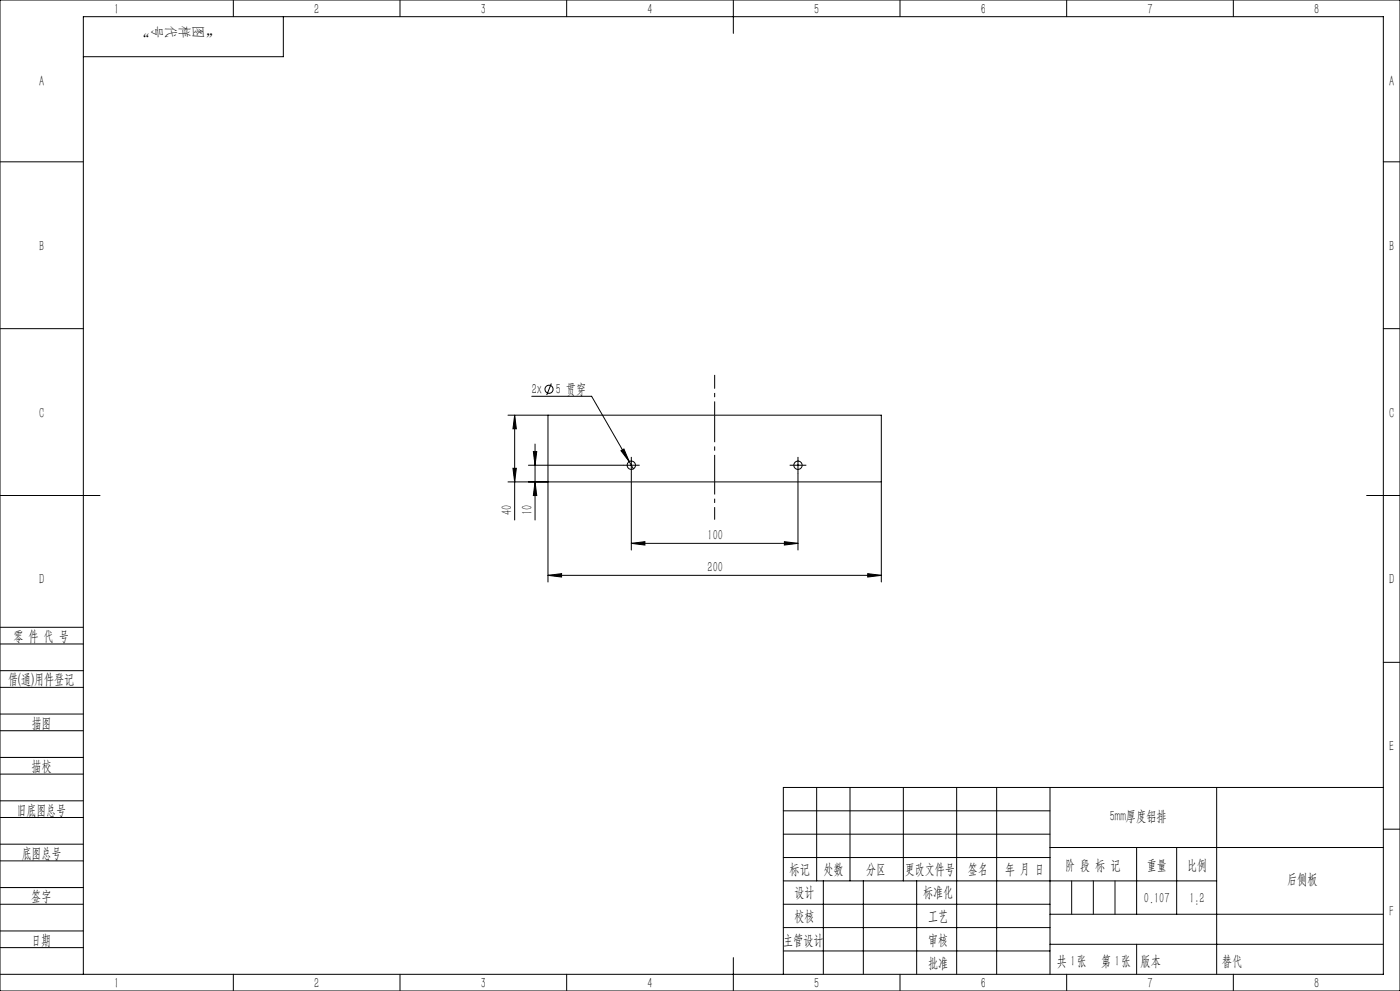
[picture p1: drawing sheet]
<svg xmlns="http://www.w3.org/2000/svg" width="420mm" height="297mm" viewBox="0 0 420 297" stroke-linecap="round" stroke-linejoin="round" font-family="sans-serif">
<g fill="none" stroke="#000" stroke-width=".3">
<path d="M0 0h420v297h-420zM70 0v5M85 5v12h-60M120 0v5M170 0v5M220 0v10M270 0v5M320 0v5M370 0v5M0 48.5h25M415 48.5h5M0 98.5h25"/>
<path d="M415 98.5h5M159.5 118.8h18l12.5 21.7M165.4 114.9l-1.4 3.5M152.4 124.4h112v50M154.4 124.4l.5 4.1h-1zM154.4 124.4v31.4M158.5 139.4h28.4M160 135.4h1l-.5 4zM160.5 133.1v22.7M164.4 124.4v50M186.3 135.1l.9-.5 1.6 3.7zM188.1 139.4h2.5"/>
<path d="M189.4 138.2v2.5M238.1 139.4h2.5M239.4 138.2v2.5M0 148.5h30M152.4 144.4h112M153.9 140.4h1l-.5 4zM160.5 144.4l.5 4.1h-1zM189.4 141.9v22.9M239.4 141.9v22.9M410 148.5h10M164.4 172.4l4.1-.5v1zM164.4 172.4h100"/>
<path d="M189.4 162.8l4.1-.5v1.1zM189.4 162.8h50M235.3 162.3l4.1 .5-4.1 .6zM260.3 171.9l4.1 .5-4.1 .5zM0 193h25M0 188h25M415 198.5h5M0 206h25M0 201h25M0 219h25M0 214h25M0 232h25"/>
<path d="M0 227h25M245 236v28M255 236v28M271 236v28M287 236v56M299 236v56M315 236v56M365 236v56M415 236h-180v56M0 245h25M0 240h25M0 258h25"/>
<path d="M0 253h25M235 257h80M235 243h80M235 250h80M315 254h100M341 254v20M353 254v20M415 248.5h5M0 271h25M0 266h25M0 279h25M235 271h80"/>
<path d="M235 264h130M235 278h80M247 264v28M259 264v28M275 264v28M315 274h100M0 284h25M0 292h415v-287h-390v287M70 292v5M120 292v5M170 292v5M220 287v10"/>
<path d="M235 285h80M270 292v5M315 283h100M320 292v5M370 292v5"/>
<circle cx="164.7" cy="116.7" r="1.21"/>
<circle cx="189.4" cy="139.4" r="1.25"/>
<circle cx="239.4" cy="139.4" r="1.25"/>
</g>
<path d="M188.1 139.4h-1.2M189.4 138.2v-1.3M190.6 139.4h1.3M238.1 139.4h-1.2M239.4 138.2v-1.3M240.6 139.4h1.3M189.4 140.7v1.2M239.4 140.7v1.2" fill="none" stroke="#000" stroke-width=".3" stroke-dasharray="30.5 1.3 1.3 1.3" stroke-linecap="butt"/>
<path d="M214.4 144.4v-20" fill="none" stroke="#000" stroke-width=".3" stroke-dasharray="30.5 1.3 1.3 1.3" stroke-dashoffset="22.4" stroke-linecap="butt"/>
<path d="M214.4 124.4v-12" fill="none" stroke="#000" stroke-width=".3" stroke-dasharray="30.5 1.3 1.3 1.3" stroke-dashoffset="26.4" stroke-linecap="butt"/>
<path d="M214.4 144.4v11.3" fill="none" stroke="#000" stroke-width=".3" stroke-dasharray="30.5 1.3 1.3 1.3" stroke-dashoffset="26.7" stroke-linecap="butt"/>
<path d="M321.5 264v10M328 264v10M334.5 264v10M341 283v9" fill="none" stroke="#0a0605" stroke-width=".3"/>
<g fill="#000">
<path d="M153.9 140.4h1l-.5 4zM154.4 124.4l.5 4.1h-1zM160.5 144.4l.5 4.1h-1zM160 135.4h1l-.5 4z"/>
<path d="M189.4 162.8l4.1-.5v1.1zM235.3 162.3l4.1 .5-4.1 .6zM186.3 135.1l2.5 3.2-1.6-3.7zM164.4 172.4l4.1-.5v1zM260.3 171.9l4.1 .5-4.1 .5z"/>
</g>
<g font-size="4.4">
<text x="34.2" y="4.2">1</text>
<text x="94.2" y="4.2">2</text>
<text x="144.2" y="4.2">3</text>
<text x="194.2" y="4.2">4</text>
<text x="244.2" y="4.2">5</text>
<text x="294.2" y="4.2">6</text>
<text x="344.2" y="4.2">7</text>
<text x="394.2" y="4.2">8</text>
<text x="11.7" y="25.9">A</text>
<text x="416.7" y="25.9">A</text>
<text x="11.7" y="75.1">B</text>
<text x="416.7" y="75.1">B</text>
<text x="159.5" y="118">2x</text>
<text x="166.7" y="118">5 贯穿</text>
<text x="11.7" y="125.1">C</text>
<text x="416.7" y="125.1">C</text>
<text x="153.5" y="154.3" transform="rotate(-90 153.5 154.3)">40</text>
<text x="159.6" y="154.3" transform="rotate(-90 159.6 154.3)">10</text>
<text x="212.3" y="162">100</text>
<text x="212.3" y="171.6">200</text>
<text x="11.7" y="175.1">D</text>
<text x="416.7" y="175.1">D</text>
<text x="4" y="192">零 件 代 号</text>
<text x="2.5" y="205.1">借(通)用件登记</text>
<text x="9.5" y="218.1">描图</text>
<text x="416.7" y="225.1">E</text>
<text x="9.5" y="231.1">描校</text>
<text x="5" y="244.2">旧底图总号</text>
<text x="332.9" y="246.2">5mm厚度铝排</text>
<text x="6.5" y="257.2">底图总号</text>
<text x="236.9" y="261.9">标记</text>
<text x="247.1" y="261.9">处数</text>
<text x="259.9" y="261.9">分区</text>
<text x="271.5" y="261.9">更改文件号</text>
<text x="290.4" y="261.9">签名</text>
<text x="301.5" y="261.9">年 月 日</text>
<text x="319.5" y="260.6">阶 段 标 记</text>
<text x="344" y="260.6">重量</text>
<text x="356.1" y="260.6">比例</text>
<text x="238.3" y="268.9">设计</text>
<text x="276.9" y="268.9">标准化</text>
<text x="386.1" y="264.8">后侧板</text>
<text x="9.4" y="270.1">签字</text>
<text x="343.2" y="270.7">0.107</text>
<text x="356.8" y="270.7">1:2</text>
<text x="416.8" y="274.4">F</text>
<text x="238.3" y="276.1">校核</text>
<text x="278.4" y="276">工艺</text>
<text x="9.4" y="283.2">日期</text>
<text x="234.9" y="283.3">主管设计</text>
<text x="278.4" y="283.3">审核</text>
<text x="278.4" y="290.2">批准</text>
<text x="317.1" y="289.4">共 张</text>
<text x="321.1" y="289.4">1</text>
<text x="330.3" y="289.4">第 张</text>
<text x="334.5" y="289.4">1</text>
<text x="342.1" y="289.4">版本</text>
<text x="34.2" y="296.2">1</text>
<text x="94.2" y="296.2">2</text>
<text x="144.2" y="296.2">3</text>
<text x="194.2" y="296.2">4</text>
<text x="244.2" y="296.2">5</text>
<text x="294.2" y="296.2">6</text>
<text x="344.2" y="296.2">7</text>
<text x="394.2" y="296.2">8</text>
</g>
<text font-size="4.4" fill="#0a0605" x="366.6" y="289.4">替代</text>
<g font-size="4.1" fill="#0a0605">
<text x="45.2" y="8" transform="rotate(-180 45.2 8)">”</text>
<text x="45.8" y="7.5" transform="rotate(90 45.8 7.5)">号</text>
<text x="49.9" y="7.5" transform="rotate(90 49.9 7.5)">代</text>
<text x="53.9" y="7.5" transform="rotate(90 53.9 7.5)">样</text>
<text x="58" y="7.5" transform="rotate(90 58 7.5)">图</text>
<text x="65.6" y="8" transform="rotate(-180 65.6 8)">“</text>
</g>
</svg>
